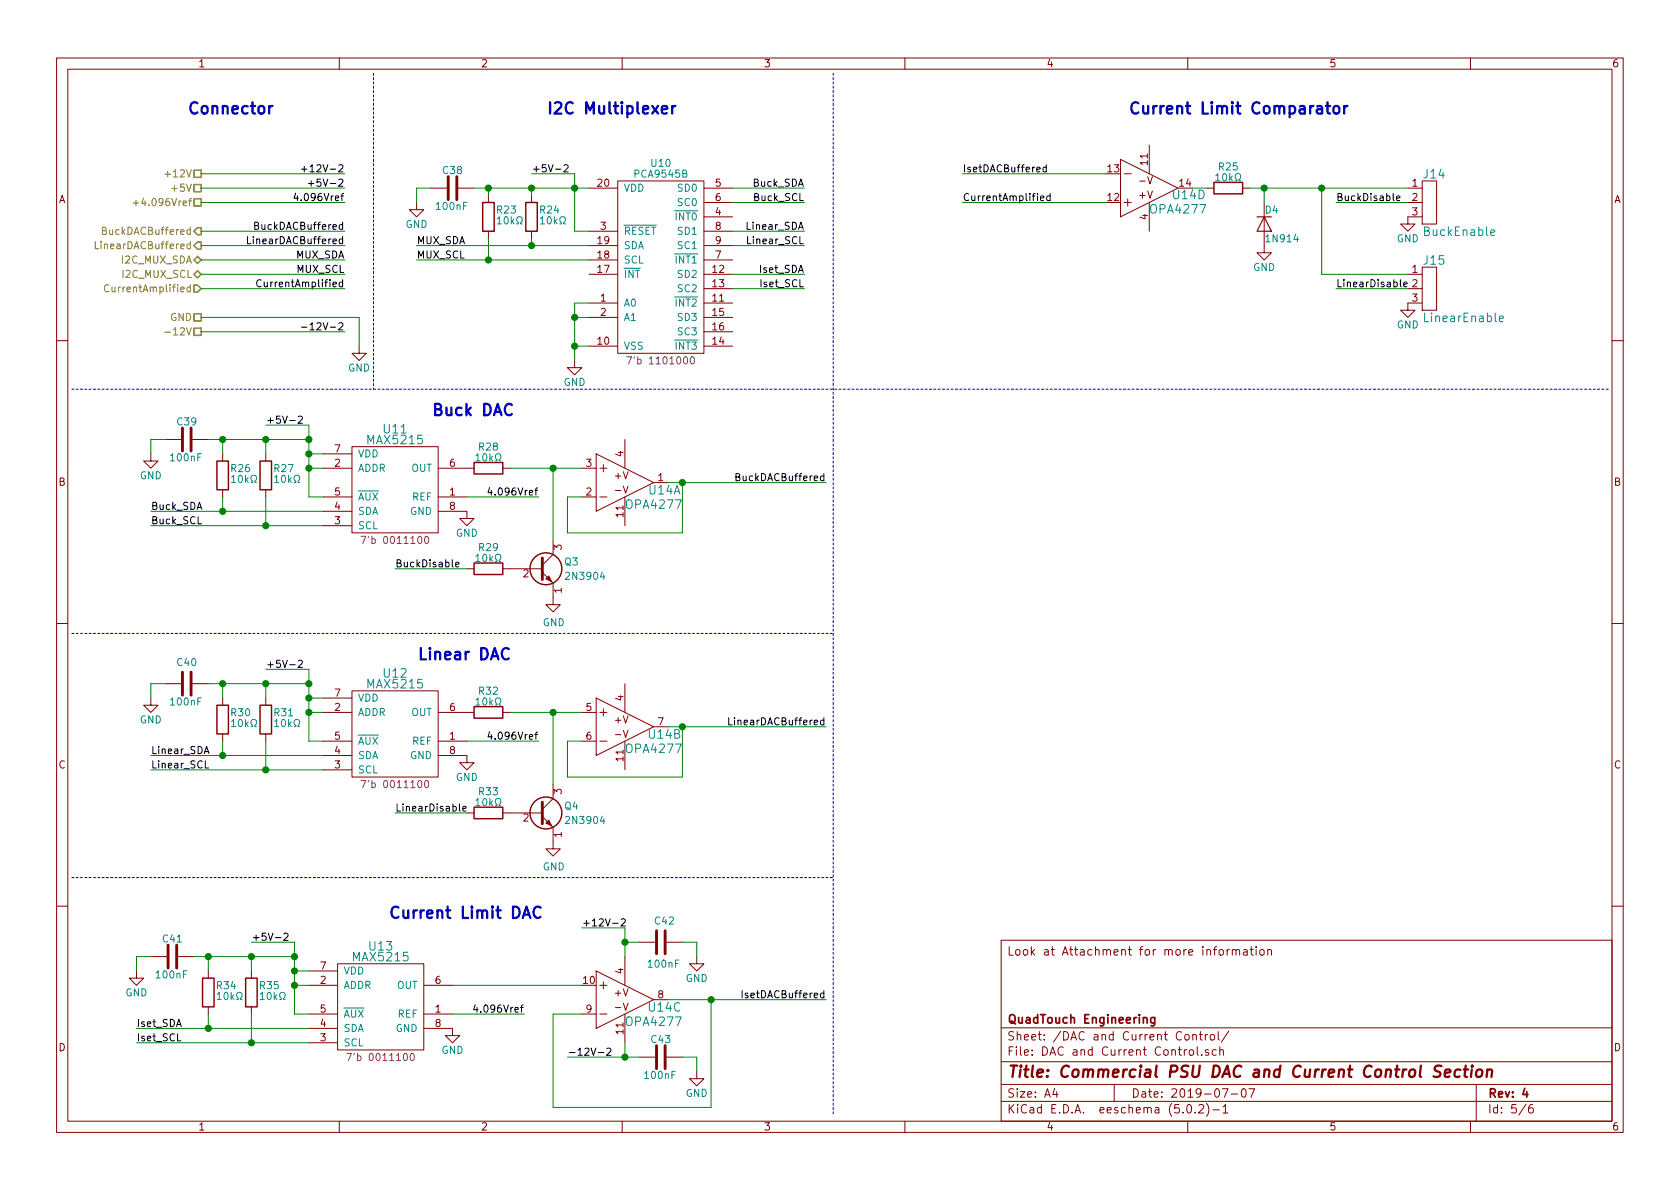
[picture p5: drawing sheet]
EESchema Schematic File Version 4
LIBS:Version 4-cache
EELAYER 26 0
EELAYER END
$Descr A4 11693 8268
encoding utf-8
Sheet 5 6
Title "Commercial PSU DAC and Current Control Section"
Date "2019-07-07"
Rev "4"
Comp "QuadTouch Engineering"
Comment1 ""
Comment2 ""
Comment3 ""
Comment4 "Look at Attachment for more information"
$EndDescr
$Comp
L power:GND #PWR?
U 1 1
P 3250 3550
AR Path="/5D4DDDAF" Ref="#PWR?"  Part="1" 
AR Path="/5D0E99D9/5D4DDDAF" Ref="#PWR?"  Part="1" 
AR Path="/5D4B2232/5D4DDDAF" Ref="#PWR0187"  Part="1" 
F 0 "#PWR0187" H 3250 3300 50  0001 C CNN
F 1 "GND" H 3250 3400 50  0000 C CNN
F 2 "" H 3250 3550 50  0001 C CNN
F 3 "" H 3250 3550 50  0001 C CNN
	1    3250 3550
	1    0    0    -1  
$EndComp
Wire Wire Line
	2150 3450 2250 3450
Wire Wire Line
	2250 3250 2150 3250
Connection ~ 2150 3250
Wire Wire Line
	2150 3250 2150 3450
Wire Wire Line
	2150 3150 2250 3150
Wire Wire Line
	2150 3150 2150 3250
$Comp
L Device:R R?
U 1 1
P 1850 3300
AR Path="/5D0E99D9/5D4DDDC1" Ref="R?"  Part="1" 
AR Path="/5D4B2232/5D4DDDC1" Ref="R27"  Part="1" 
F 0 "R27" H 1900 3350 50  0000 L CNN
F 1 "10kΩ" H 1900 3275 50  0000 L CNN
F 2 "Resistors_SMD:R_0603_HandSoldering" V 1780 3300 50  0001 C CNN
F 3 "~" H 1850 3300 50  0001 C CNN
	1    1850 3300
	1    0    0    -1  
$EndComp
$Comp
L Device:R R?
U 1 1
P 1550 3300
AR Path="/5D0E99D9/5D4DDDC8" Ref="R?"  Part="1" 
AR Path="/5D4B2232/5D4DDDC8" Ref="R26"  Part="1" 
F 0 "R26" H 1600 3350 50  0000 L CNN
F 1 "10kΩ" H 1600 3275 50  0000 L CNN
F 2 "Resistors_SMD:R_0603_HandSoldering" V 1480 3300 50  0001 C CNN
F 3 "~" H 1550 3300 50  0001 C CNN
	1    1550 3300
	1    0    0    -1  
$EndComp
Wire Wire Line
	2150 3050 1850 3050
Connection ~ 2150 3050
Connection ~ 1850 3050
Wire Wire Line
	1850 3050 1550 3050
Wire Wire Line
	1850 3450 1850 3650
Wire Wire Line
	1850 3650 2250 3650
Wire Wire Line
	2250 3550 1550 3550
Wire Wire Line
	1550 3550 1550 3450
Wire Wire Line
	1550 3550 1050 3550
Connection ~ 1550 3550
Wire Wire Line
	1050 3650 1850 3650
Connection ~ 1850 3650
$Comp
L Device:C C?
U 1 1
P 1300 3050
AR Path="/5D4DDDDB" Ref="C?"  Part="1" 
AR Path="/5D0E99D9/5D4DDDDB" Ref="C?"  Part="1" 
AR Path="/5D4B2232/5D4DDDDB" Ref="C39"  Part="1" 
F 0 "C39" V 1175 2975 50  0000 L CNN
F 1 "100nF" V 1425 2925 50  0000 L CNN
F 2 "Capacitors_SMD:C_0603_HandSoldering" H 1338 2900 50  0001 C CNN
F 3 "~" H 1300 3050 50  0001 C CNN
	1    1300 3050
	0    1    1    0   
$EndComp
$Comp
L power:GND #PWR?
U 1 1
P 1050 3150
AR Path="/5D4DDDE2" Ref="#PWR?"  Part="1" 
AR Path="/5D0E99D9/5D4DDDE2" Ref="#PWR?"  Part="1" 
AR Path="/5D4B2232/5D4DDDE2" Ref="#PWR0189"  Part="1" 
F 0 "#PWR0189" H 1050 2900 50  0001 C CNN
F 1 "GND" H 1050 3000 50  0000 C CNN
F 2 "" H 1050 3150 50  0001 C CNN
F 3 "" H 1050 3150 50  0001 C CNN
	1    1050 3150
	1    0    0    -1  
$EndComp
Wire Wire Line
	1050 3050 1150 3050
Wire Wire Line
	1450 3050 1550 3050
Connection ~ 1550 3050
Wire Wire Line
	2150 2950 2150 3050
Wire Wire Line
	1050 3050 1050 3150
Wire Wire Line
	1550 3050 1550 3150
Wire Wire Line
	1850 3050 1850 3150
Wire Wire Line
	2150 3050 2150 3150
Connection ~ 2150 3150
Text Label 3750 3450 2    50   ~ 0
4.096Vref
Wire Wire Line
	3250 3450 3750 3450
Text Label 1050 3550 0    50   ~ 0
Buck_SDA
Text Label 1050 3650 0    50   ~ 0
Buck_SCL
$Comp
L Custom_Library:LM324 U?
U 1 1
P 4350 3350
AR Path="/5D0E99D9/5D4E3729" Ref="U?"  Part="1" 
AR Path="/5D4B2232/5D4E3729" Ref="U14"  Part="1" 
F 0 "U14" H 4625 3300 60  0000 C CNN
F 1 "OPA4277" H 4550 3200 60  0000 C CNN
F 2 "Housings_SOIC:SOIC-14_3.9x8.7mm_Pitch1.27mm" H 4350 3350 60  0001 C CNN
F 3 "" H 4350 3350 60  0000 C CNN
	1    4350 3350
	1    0    0    -1  
$EndComp
$Comp
L Device:R R?
U 1 1
P 3400 3250
AR Path="/5D0E99D9/5D4E8EC3" Ref="R?"  Part="1" 
AR Path="/5D4B2232/5D4E8EC3" Ref="R28"  Part="1" 
F 0 "R28" V 3250 3250 50  0000 C CNN
F 1 "10kΩ" V 3325 3250 50  0000 C CNN
F 2 "Resistors_SMD:R_0603_HandSoldering" V 3330 3250 50  0001 C CNN
F 3 "~" H 3400 3250 50  0001 C CNN
	1    3400 3250
	0    1    1    0   
$EndComp
Wire Wire Line
	4050 3450 3950 3450
Wire Wire Line
	3950 3450 3950 3700
Wire Wire Line
	3950 3700 4750 3700
Wire Wire Line
	4750 3700 4750 3350
Wire Wire Line
	4750 3350 4650 3350
Wire Wire Line
	3550 3250 3850 3250
$Comp
L Device:Q_NPN_EBC Q3
U 1 1
P 3750 3950
F 0 "Q3" H 3925 4000 50  0000 L CNN
F 1 "2N3904" H 3925 3900 50  0000 L CNN
F 2 "CustomFootprint:TO-92_Inline_Wide" H 3950 4050 50  0001 C CNN
F 3 "~" H 3750 3950 50  0001 C CNN
	1    3750 3950
	1    0    0    -1  
$EndComp
Wire Wire Line
	3850 3750 3850 3250
Connection ~ 3850 3250
Wire Wire Line
	3850 3250 4050 3250
$Comp
L power:GND #PWR0190
U 1 1
P 3850 4150
F 0 "#PWR0190" H 3850 3900 50  0001 C CNN
F 1 "GND" H 3855 3977 50  0000 C CNN
F 2 "" H 3850 4150 50  0001 C CNN
F 3 "" H 3850 4150 50  0001 C CNN
	1    3850 4150
	1    0    0    -1  
$EndComp
$Comp
L Device:R R?
U 1 1
P 3400 3950
AR Path="/5D0E99D9/5D4E9EB6" Ref="R?"  Part="1" 
AR Path="/5D4B2232/5D4E9EB6" Ref="R29"  Part="1" 
F 0 "R29" V 3250 3950 50  0000 C CNN
F 1 "10kΩ" V 3325 3950 50  0000 C CNN
F 2 "Resistors_SMD:R_0603_HandSoldering" V 3330 3950 50  0001 C CNN
F 3 "~" H 3400 3950 50  0001 C CNN
	1    3400 3950
	0    1    1    0   
$EndComp
Text Label 2750 3950 0    50   ~ 0
BuckDisable
Wire Wire Line
	2750 3950 3250 3950
Text Label 5750 3350 2    50   ~ 0
BuckDACBuffered
Connection ~ 4750 3350
Wire Wire Line
	4750 3350 5750 3350
$Comp
L power:GND #PWR?
U 1 1
P 3250 5250
AR Path="/5D4EABC1" Ref="#PWR?"  Part="1" 
AR Path="/5D0E99D9/5D4EABC1" Ref="#PWR?"  Part="1" 
AR Path="/5D4B2232/5D4EABC1" Ref="#PWR0191"  Part="1" 
F 0 "#PWR0191" H 3250 5000 50  0001 C CNN
F 1 "GND" H 3250 5100 50  0000 C CNN
F 2 "" H 3250 5250 50  0001 C CNN
F 3 "" H 3250 5250 50  0001 C CNN
	1    3250 5250
	1    0    0    -1  
$EndComp
Wire Wire Line
	2150 5150 2250 5150
Wire Wire Line
	2250 4950 2150 4950
Connection ~ 2150 4950
Wire Wire Line
	2150 4950 2150 5150
Wire Wire Line
	2150 4850 2250 4850
Wire Wire Line
	2150 4850 2150 4950
$Comp
L Device:R R?
U 1 1
P 1850 5000
AR Path="/5D0E99D9/5D4EABD3" Ref="R?"  Part="1" 
AR Path="/5D4B2232/5D4EABD3" Ref="R31"  Part="1" 
F 0 "R31" H 1900 5050 50  0000 L CNN
F 1 "10kΩ" H 1900 4975 50  0000 L CNN
F 2 "Resistors_SMD:R_0603_HandSoldering" V 1780 5000 50  0001 C CNN
F 3 "~" H 1850 5000 50  0001 C CNN
	1    1850 5000
	1    0    0    -1  
$EndComp
$Comp
L Device:R R?
U 1 1
P 1550 5000
AR Path="/5D0E99D9/5D4EABD9" Ref="R?"  Part="1" 
AR Path="/5D4B2232/5D4EABD9" Ref="R30"  Part="1" 
F 0 "R30" H 1600 5050 50  0000 L CNN
F 1 "10kΩ" H 1600 4975 50  0000 L CNN
F 2 "Resistors_SMD:R_0603_HandSoldering" V 1480 5000 50  0001 C CNN
F 3 "~" H 1550 5000 50  0001 C CNN
	1    1550 5000
	1    0    0    -1  
$EndComp
Wire Wire Line
	2150 4750 1850 4750
Connection ~ 2150 4750
Connection ~ 1850 4750
Wire Wire Line
	1850 4750 1550 4750
Wire Wire Line
	1850 5150 1850 5350
Wire Wire Line
	1850 5350 2250 5350
Wire Wire Line
	2250 5250 1550 5250
Wire Wire Line
	1550 5250 1550 5150
Wire Wire Line
	1550 5250 1050 5250
Connection ~ 1550 5250
Wire Wire Line
	1050 5350 1850 5350
Connection ~ 1850 5350
$Comp
L Device:C C?
U 1 1
P 1300 4750
AR Path="/5D4EABEB" Ref="C?"  Part="1" 
AR Path="/5D0E99D9/5D4EABEB" Ref="C?"  Part="1" 
AR Path="/5D4B2232/5D4EABEB" Ref="C40"  Part="1" 
F 0 "C40" V 1150 4675 50  0000 L CNN
F 1 "100nF" V 1425 4625 50  0000 L CNN
F 2 "Capacitors_SMD:C_0603_HandSoldering" H 1338 4600 50  0001 C CNN
F 3 "~" H 1300 4750 50  0001 C CNN
	1    1300 4750
	0    1    1    0   
$EndComp
$Comp
L power:GND #PWR?
U 1 1
P 1050 4850
AR Path="/5D4EABF1" Ref="#PWR?"  Part="1" 
AR Path="/5D0E99D9/5D4EABF1" Ref="#PWR?"  Part="1" 
AR Path="/5D4B2232/5D4EABF1" Ref="#PWR0193"  Part="1" 
F 0 "#PWR0193" H 1050 4600 50  0001 C CNN
F 1 "GND" H 1050 4700 50  0000 C CNN
F 2 "" H 1050 4850 50  0001 C CNN
F 3 "" H 1050 4850 50  0001 C CNN
	1    1050 4850
	1    0    0    -1  
$EndComp
Wire Wire Line
	1050 4750 1150 4750
Wire Wire Line
	1450 4750 1550 4750
Connection ~ 1550 4750
Wire Wire Line
	2150 4650 2150 4750
Wire Wire Line
	1050 4750 1050 4850
Wire Wire Line
	1550 4750 1550 4850
Wire Wire Line
	1850 4750 1850 4850
Wire Wire Line
	2150 4750 2150 4850
Connection ~ 2150 4850
Text Label 3750 5150 2    50   ~ 0
4.096Vref
Wire Wire Line
	3250 5150 3750 5150
Text Label 1050 5250 0    50   ~ 0
Linear_SDA
Text Label 1050 5350 0    50   ~ 0
Linear_SCL
$Comp
L Custom_Library:LM324 U?
U 2 1
P 4350 5050
AR Path="/5D0E99D9/5D4EAC04" Ref="U?"  Part="1" 
AR Path="/5D4B2232/5D4EAC04" Ref="U14"  Part="2" 
F 0 "U14" H 4625 5000 60  0000 C CNN
F 1 "OPA4277" H 4550 4900 60  0000 C CNN
F 2 "Housings_SOIC:SOIC-14_3.9x8.7mm_Pitch1.27mm" H 4350 5050 60  0001 C CNN
F 3 "" H 4350 5050 60  0000 C CNN
	2    4350 5050
	1    0    0    -1  
$EndComp
$Comp
L Device:R R?
U 1 1
P 3400 4950
AR Path="/5D0E99D9/5D4EAC0A" Ref="R?"  Part="1" 
AR Path="/5D4B2232/5D4EAC0A" Ref="R32"  Part="1" 
F 0 "R32" V 3250 4950 50  0000 C CNN
F 1 "10kΩ" V 3325 4950 50  0000 C CNN
F 2 "Resistors_SMD:R_0603_HandSoldering" V 3330 4950 50  0001 C CNN
F 3 "~" H 3400 4950 50  0001 C CNN
	1    3400 4950
	0    1    1    0   
$EndComp
Wire Wire Line
	4050 5150 3950 5150
Wire Wire Line
	3950 5150 3950 5400
Wire Wire Line
	3950 5400 4750 5400
Wire Wire Line
	4750 5400 4750 5050
Wire Wire Line
	4750 5050 4650 5050
Wire Wire Line
	3550 4950 3850 4950
$Comp
L Device:Q_NPN_EBC Q4
U 1 1
P 3750 5650
F 0 "Q4" H 3925 5700 50  0000 L CNN
F 1 "2N3904" H 3925 5600 50  0000 L CNN
F 2 "CustomFootprint:TO-92_Inline_Wide" H 3950 5750 50  0001 C CNN
F 3 "~" H 3750 5650 50  0001 C CNN
	1    3750 5650
	1    0    0    -1  
$EndComp
Wire Wire Line
	3850 5450 3850 4950
Connection ~ 3850 4950
Wire Wire Line
	3850 4950 4050 4950
$Comp
L power:GND #PWR0194
U 1 1
P 3850 5850
F 0 "#PWR0194" H 3850 5600 50  0001 C CNN
F 1 "GND" H 3855 5677 50  0000 C CNN
F 2 "" H 3850 5850 50  0001 C CNN
F 3 "" H 3850 5850 50  0001 C CNN
	1    3850 5850
	1    0    0    -1  
$EndComp
$Comp
L Device:R R?
U 1 1
P 3400 5650
AR Path="/5D0E99D9/5D4EAC25" Ref="R?"  Part="1" 
AR Path="/5D4B2232/5D4EAC25" Ref="R33"  Part="1" 
F 0 "R33" V 3250 5650 50  0000 C CNN
F 1 "10kΩ" V 3325 5650 50  0000 C CNN
F 2 "Resistors_SMD:R_0603_HandSoldering" V 3330 5650 50  0001 C CNN
F 3 "~" H 3400 5650 50  0001 C CNN
	1    3400 5650
	0    1    1    0   
$EndComp
Text Label 2750 5650 0    50   ~ 0
LinearDisable
Wire Wire Line
	2750 5650 3250 5650
Text Label 5750 5050 2    50   ~ 0
LinearDACBuffered
Connection ~ 4750 5050
Wire Wire Line
	4750 5050 5750 5050
$Comp
L Custom_Library:MAX5215 U?
U 1 1
P 2650 6950
AR Path="/5D0E99D9/5D4EC104" Ref="U?"  Part="1" 
AR Path="/5D4B2232/5D4EC104" Ref="U13"  Part="1" 
F 0 "U13" H 2650 7325 60  0000 C CNN
F 1 "MAX5215" H 2650 7250 60  0000 C CNN
F 2 "CustomFootprint:uMAX-8" H 2150 7150 60  0001 C CNN
F 3 "" H 2150 7150 60  0000 C CNN
F 4 "7'b 0011100" H 2650 6550 50  0000 C CNN "Address"
	1    2650 6950
	1    0    0    -1  
$EndComp
$Comp
L power:GND #PWR?
U 1 1
P 3150 7150
AR Path="/5D4EC10A" Ref="#PWR?"  Part="1" 
AR Path="/5D0E99D9/5D4EC10A" Ref="#PWR?"  Part="1" 
AR Path="/5D4B2232/5D4EC10A" Ref="#PWR0195"  Part="1" 
F 0 "#PWR0195" H 3150 6900 50  0001 C CNN
F 1 "GND" H 3150 7000 50  0000 C CNN
F 2 "" H 3150 7150 50  0001 C CNN
F 3 "" H 3150 7150 50  0001 C CNN
	1    3150 7150
	1    0    0    -1  
$EndComp
Wire Wire Line
	2050 7050 2150 7050
Wire Wire Line
	2150 6850 2050 6850
Connection ~ 2050 6850
Wire Wire Line
	2050 6850 2050 7050
Wire Wire Line
	2050 6750 2150 6750
Wire Wire Line
	2050 6750 2050 6850
$Comp
L Device:R R?
U 1 1
P 1750 6900
AR Path="/5D0E99D9/5D4EC11C" Ref="R?"  Part="1" 
AR Path="/5D4B2232/5D4EC11C" Ref="R35"  Part="1" 
F 0 "R35" H 1800 6950 50  0000 L CNN
F 1 "10kΩ" H 1800 6875 50  0000 L CNN
F 2 "Resistors_SMD:R_0603_HandSoldering" V 1680 6900 50  0001 C CNN
F 3 "~" H 1750 6900 50  0001 C CNN
	1    1750 6900
	1    0    0    -1  
$EndComp
$Comp
L Device:R R?
U 1 1
P 1450 6900
AR Path="/5D0E99D9/5D4EC122" Ref="R?"  Part="1" 
AR Path="/5D4B2232/5D4EC122" Ref="R34"  Part="1" 
F 0 "R34" H 1500 6950 50  0000 L CNN
F 1 "10kΩ" H 1500 6875 50  0000 L CNN
F 2 "Resistors_SMD:R_0603_HandSoldering" V 1380 6900 50  0001 C CNN
F 3 "~" H 1450 6900 50  0001 C CNN
	1    1450 6900
	1    0    0    -1  
$EndComp
Wire Wire Line
	2050 6650 1750 6650
Connection ~ 2050 6650
Connection ~ 1750 6650
Wire Wire Line
	1750 6650 1450 6650
Wire Wire Line
	1750 7050 1750 7250
Wire Wire Line
	1750 7250 2150 7250
Wire Wire Line
	2150 7150 1450 7150
Wire Wire Line
	1450 7150 1450 7050
Wire Wire Line
	1450 7150 950  7150
Connection ~ 1450 7150
Wire Wire Line
	950  7250 1750 7250
Connection ~ 1750 7250
$Comp
L Device:C C?
U 1 1
P 1200 6650
AR Path="/5D4EC134" Ref="C?"  Part="1" 
AR Path="/5D0E99D9/5D4EC134" Ref="C?"  Part="1" 
AR Path="/5D4B2232/5D4EC134" Ref="C41"  Part="1" 
F 0 "C41" V 1075 6575 50  0000 L CNN
F 1 "100nF" V 1325 6525 50  0000 L CNN
F 2 "Capacitors_SMD:C_0603_HandSoldering" H 1238 6500 50  0001 C CNN
F 3 "~" H 1200 6650 50  0001 C CNN
	1    1200 6650
	0    1    1    0   
$EndComp
$Comp
L power:GND #PWR?
U 1 1
P 950 6750
AR Path="/5D4EC13A" Ref="#PWR?"  Part="1" 
AR Path="/5D0E99D9/5D4EC13A" Ref="#PWR?"  Part="1" 
AR Path="/5D4B2232/5D4EC13A" Ref="#PWR0197"  Part="1" 
F 0 "#PWR0197" H 950 6500 50  0001 C CNN
F 1 "GND" H 950 6600 50  0000 C CNN
F 2 "" H 950 6750 50  0001 C CNN
F 3 "" H 950 6750 50  0001 C CNN
	1    950  6750
	1    0    0    -1  
$EndComp
Wire Wire Line
	950  6650 1050 6650
Wire Wire Line
	1350 6650 1450 6650
Connection ~ 1450 6650
Wire Wire Line
	2050 6550 2050 6650
Wire Wire Line
	950  6650 950  6750
Wire Wire Line
	1450 6650 1450 6750
Wire Wire Line
	1750 6650 1750 6750
Wire Wire Line
	2050 6650 2050 6750
Connection ~ 2050 6750
Text Label 3650 7050 2    50   ~ 0
4.096Vref
Wire Wire Line
	3150 7050 3650 7050
Text Label 950  7150 0    50   ~ 0
Iset_SDA
Text Label 950  7250 0    50   ~ 0
Iset_SCL
$Comp
L Custom_Library:LM324 U?
U 3 1
P 4350 6950
AR Path="/5D0E99D9/5D4F0389" Ref="U?"  Part="1" 
AR Path="/5D4B2232/5D4F0389" Ref="U14"  Part="3" 
F 0 "U14" H 4625 6900 60  0000 C CNN
F 1 "OPA4277" H 4550 6800 60  0000 C CNN
F 2 "Housings_SOIC:SOIC-14_3.9x8.7mm_Pitch1.27mm" H 4350 6950 60  0001 C CNN
F 3 "" H 4350 6950 60  0000 C CNN
	3    4350 6950
	1    0    0    -1  
$EndComp
Text Label 5750 6950 2    50   ~ 0
IsetDACBuffered
$Comp
L Custom_Library:PCA9545 U10
U 1 1
P 4600 1300
F 0 "U10" H 4600 1475 50  0000 C CNN
F 1 "PCA9545B" H 4600 1400 50  0000 C CNN
F 2 "Housings_SSOP:TSSOP-20_4.4x6.5mm_Pitch0.65mm" H 4600 1300 50  0001 C CNN
F 3 "" H 4600 1300 50  0001 C CNN
F 4 "7'b 1101000" H 4600 100 50  0000 C CNN "Address"
	1    4600 1300
	1    0    0    -1  
$EndComp
Text Label 5600 1300 2    50   ~ 0
Buck_SDA
Text Label 5600 1400 2    50   ~ 0
Buck_SCL
Text Label 5600 1600 2    50   ~ 0
Linear_SDA
Text Label 5600 1700 2    50   ~ 0
Linear_SCL
Text Label 5600 1900 2    50   ~ 0
Iset_SDA
Text Label 5600 2000 2    50   ~ 0
Iset_SCL
Wire Wire Line
	5600 1300 5100 1300
Wire Wire Line
	5100 1400 5600 1400
Wire Wire Line
	5600 1600 5100 1600
Wire Wire Line
	5100 1700 5600 1700
Wire Wire Line
	5600 1900 5100 1900
Wire Wire Line
	5100 2000 5600 2000
$Comp
L power:GND #PWR0198
U 1 1
P 4000 2500
F 0 "#PWR0198" H 4000 2250 50  0001 C CNN
F 1 "GND" H 4000 2350 50  0000 C CNN
F 2 "" H 4000 2500 50  0001 C CNN
F 3 "" H 4000 2500 50  0001 C CNN
	1    4000 2500
	1    0    0    -1  
$EndComp
Wire Wire Line
	4000 2500 4000 2400
Wire Wire Line
	4000 2100 4100 2100
Wire Wire Line
	4100 2200 4000 2200
Connection ~ 4000 2200
Wire Wire Line
	4000 2200 4000 2100
Wire Wire Line
	4000 2400 4100 2400
Connection ~ 4000 2400
Wire Wire Line
	4000 2400 4000 2200
Wire Wire Line
	4000 1200 4000 1300
Wire Wire Line
	4000 1300 4100 1300
Wire Wire Line
	4000 1300 4000 1600
Wire Wire Line
	4000 1600 4100 1600
Connection ~ 4000 1300
$Comp
L Device:R R?
U 1 1
P 3700 1500
AR Path="/5D0E99D9/5D5160C6" Ref="R?"  Part="1" 
AR Path="/5D4B2232/5D5160C6" Ref="R24"  Part="1" 
F 0 "R24" H 3750 1550 50  0000 L CNN
F 1 "10kΩ" H 3750 1475 50  0000 L CNN
F 2 "Resistors_SMD:R_0603_HandSoldering" V 3630 1500 50  0001 C CNN
F 3 "~" H 3700 1500 50  0001 C CNN
	1    3700 1500
	1    0    0    -1  
$EndComp
$Comp
L Device:R R?
U 1 1
P 3400 1500
AR Path="/5D0E99D9/5D5160CC" Ref="R?"  Part="1" 
AR Path="/5D4B2232/5D5160CC" Ref="R23"  Part="1" 
F 0 "R23" H 3450 1550 50  0000 L CNN
F 1 "10kΩ" H 3450 1475 50  0000 L CNN
F 2 "Resistors_SMD:R_0603_HandSoldering" V 3330 1500 50  0001 C CNN
F 3 "~" H 3400 1500 50  0001 C CNN
	1    3400 1500
	1    0    0    -1  
$EndComp
Wire Wire Line
	3400 1350 3400 1300
Wire Wire Line
	3400 1300 3700 1300
Wire Wire Line
	3700 1350 3700 1300
Connection ~ 3700 1300
Wire Wire Line
	3700 1300 4000 1300
Wire Wire Line
	3700 1650 3700 1700
Wire Wire Line
	3700 1700 4100 1700
Wire Wire Line
	4100 1800 3400 1800
Wire Wire Line
	3400 1800 3400 1650
Wire Wire Line
	3700 1700 2900 1700
Connection ~ 3700 1700
Wire Wire Line
	2900 1800 3400 1800
Connection ~ 3400 1800
$Comp
L Device:C C?
U 1 1
P 3150 1300
AR Path="/5D538920" Ref="C?"  Part="1" 
AR Path="/5D0E99D9/5D538920" Ref="C?"  Part="1" 
AR Path="/5D4B2232/5D538920" Ref="C38"  Part="1" 
F 0 "C38" V 3025 1225 50  0000 L CNN
F 1 "100nF" V 3275 1175 50  0000 L CNN
F 2 "Capacitors_SMD:C_0603_HandSoldering" H 3188 1150 50  0001 C CNN
F 3 "~" H 3150 1300 50  0001 C CNN
	1    3150 1300
	0    1    1    0   
$EndComp
$Comp
L power:GND #PWR?
U 1 1
P 2900 1400
AR Path="/5D538926" Ref="#PWR?"  Part="1" 
AR Path="/5D0E99D9/5D538926" Ref="#PWR?"  Part="1" 
AR Path="/5D4B2232/5D538926" Ref="#PWR0200"  Part="1" 
F 0 "#PWR0200" H 2900 1150 50  0001 C CNN
F 1 "GND" H 2900 1250 50  0000 C CNN
F 2 "" H 2900 1400 50  0001 C CNN
F 3 "" H 2900 1400 50  0001 C CNN
	1    2900 1400
	1    0    0    -1  
$EndComp
Wire Wire Line
	2900 1300 3000 1300
Wire Wire Line
	2900 1300 2900 1400
Wire Wire Line
	3300 1300 3400 1300
Connection ~ 3400 1300
Text Label 2900 1700 0    50   ~ 0
MUX_SDA
Text Label 2900 1800 0    50   ~ 0
MUX_SCL
Text Label 2400 1600 2    50   ~ 0
BuckDACBuffered
Text Label 2400 1700 2    50   ~ 0
LinearDACBuffered
Text Label 6700 1200 0    50   ~ 0
IsetDACBuffered
Text Label 2400 1800 2    50   ~ 0
MUX_SDA
Text Label 2400 1900 2    50   ~ 0
MUX_SCL
$Comp
L power:GND #PWR0202
U 1 1
P 2500 2400
F 0 "#PWR0202" H 2500 2150 50  0001 C CNN
F 1 "GND" H 2500 2250 50  0000 C CNN
F 2 "" H 2500 2400 50  0001 C CNN
F 3 "" H 2500 2400 50  0001 C CNN
	1    2500 2400
	1    0    0    -1  
$EndComp
Wire Wire Line
	4350 6450 4350 6550
$Comp
L Device:C C?
U 1 1
P 4600 7350
AR Path="/5D54AEAF" Ref="C?"  Part="1" 
AR Path="/5D0E99D9/5D54AEAF" Ref="C?"  Part="1" 
AR Path="/5D4B2232/5D54AEAF" Ref="C43"  Part="1" 
F 0 "C43" V 4475 7275 50  0000 L CNN
F 1 "100nF" V 4725 7225 50  0000 L CNN
F 2 "Capacitors_SMD:C_0603_HandSoldering" H 4638 7200 50  0001 C CNN
F 3 "~" H 4600 7350 50  0001 C CNN
	1    4600 7350
	0    1    1    0   
$EndComp
Wire Wire Line
	4650 6950 4950 6950
$Comp
L Device:C C?
U 1 1
P 4600 6550
AR Path="/5D54B111" Ref="C?"  Part="1" 
AR Path="/5D0E99D9/5D54B111" Ref="C?"  Part="1" 
AR Path="/5D4B2232/5D54B111" Ref="C42"  Part="1" 
F 0 "C42" V 4450 6500 50  0000 L CNN
F 1 "100nF" V 4750 6450 50  0000 L CNN
F 2 "Capacitors_SMD:C_0603_HandSoldering" H 4638 6400 50  0001 C CNN
F 3 "~" H 4600 6550 50  0001 C CNN
	1    4600 6550
	0    1    1    0   
$EndComp
$Comp
L power:GND #PWR?
U 1 1
P 4850 6650
AR Path="/5D54B1DB" Ref="#PWR?"  Part="1" 
AR Path="/5D0E99D9/5D54B1DB" Ref="#PWR?"  Part="1" 
AR Path="/5D4B2232/5D54B1DB" Ref="#PWR0205"  Part="1" 
F 0 "#PWR0205" H 4850 6400 50  0001 C CNN
F 1 "GND" H 4850 6500 50  0000 C CNN
F 2 "" H 4850 6650 50  0001 C CNN
F 3 "" H 4850 6650 50  0001 C CNN
	1    4850 6650
	1    0    0    -1  
$EndComp
$Comp
L power:GND #PWR?
U 1 1
P 4850 7450
AR Path="/5D54B26D" Ref="#PWR?"  Part="1" 
AR Path="/5D0E99D9/5D54B26D" Ref="#PWR?"  Part="1" 
AR Path="/5D4B2232/5D54B26D" Ref="#PWR0206"  Part="1" 
F 0 "#PWR0206" H 4850 7200 50  0001 C CNN
F 1 "GND" H 4850 7300 50  0000 C CNN
F 2 "" H 4850 7450 50  0001 C CNN
F 3 "" H 4850 7450 50  0001 C CNN
	1    4850 7450
	1    0    0    -1  
$EndComp
Wire Wire Line
	4850 7450 4850 7350
Wire Wire Line
	4850 7350 4750 7350
Wire Wire Line
	4450 7350 4350 7350
Wire Wire Line
	4350 7350 4350 7250
Connection ~ 4350 7350
Wire Wire Line
	4350 6550 4450 6550
Connection ~ 4350 6550
Wire Wire Line
	4350 6550 4350 6650
Wire Wire Line
	4750 6550 4850 6550
Wire Wire Line
	4850 6550 4850 6650
Wire Wire Line
	4950 7700 4950 6950
Connection ~ 4950 6950
Wire Wire Line
	4950 6950 5750 6950
Text HLabel 1400 1200 0    50   UnSpc ~ 0
+12V
Text HLabel 1400 1300 0    50   UnSpc ~ 0
+5V
Text HLabel 1400 1600 0    50   Output ~ 0
BuckDACBuffered
Text HLabel 1400 1700 0    50   Output ~ 0
LinearDACBuffered
Text HLabel 1400 1800 0    50   BiDi ~ 0
I2C_MUX_SDA
Text HLabel 1400 1900 0    50   BiDi ~ 0
I2C_MUX_SCL
Text HLabel 1400 2200 0    50   UnSpc ~ 0
GND
Text HLabel 1400 2300 0    50   UnSpc ~ 0
-12V
Wire Wire Line
	1400 1600 2400 1600
Wire Wire Line
	1400 1700 2400 1700
Wire Wire Line
	1400 1800 2400 1800
Wire Wire Line
	2400 1900 1400 1900
Text Notes 1300 800  0    79   ~ 16
Connector
Text Notes 3800 800  0    79   ~ 16
I2C Multiplexer
Text Notes 3000 2900 0    79   ~ 16
Buck DAC
Text Notes 2900 4600 0    79   ~ 16
Linear DAC
Text Notes 2700 6400 0    79   ~ 16
Current Limit DAC
Wire Notes Line
	5800 500  5800 7750
Wire Notes Line
	500  4400 5800 4400
Wire Notes Line
	500  6100 5800 6100
Wire Notes Line
	2600 500  2600 2700
Text Label 2400 1400 2    50   ~ 0
4.096Vref
Text HLabel 1400 1400 0    50   UnSpc ~ 0
+4.096Vref
Wire Wire Line
	1400 1400 2400 1400
$Comp
L Custom_Library:LM324 U?
U 4 1
P 8000 1300
AR Path="/5D0E99D9/5D90BE56" Ref="U?"  Part="1" 
AR Path="/5D4B2232/5D90BE56" Ref="U14"  Part="4" 
F 0 "U14" H 8275 1350 60  0000 C CNN
F 1 "OPA4277" H 8200 1450 60  0000 C CNN
F 2 "Housings_SOIC:SOIC-14_3.9x8.7mm_Pitch1.27mm" H 8000 1300 60  0001 C CNN
F 3 "" H 8000 1300 60  0000 C CNN
	4    8000 1300
	1    0    0    1   
$EndComp
Wire Wire Line
	6700 1200 7700 1200
Text Label 6700 1400 0    50   ~ 0
CurrentAmplified
Wire Wire Line
	6700 1400 7700 1400
$Comp
L Device:R R?
U 1 1
P 8550 1300
AR Path="/5D0E99D9/5D917AD6" Ref="R?"  Part="1" 
AR Path="/5D4B2232/5D917AD6" Ref="R25"  Part="1" 
F 0 "R25" V 8400 1300 50  0000 C CNN
F 1 "10kΩ" V 8475 1300 50  0000 C CNN
F 2 "Resistors_SMD:R_0603_HandSoldering" V 8480 1300 50  0001 C CNN
F 3 "~" H 8550 1300 50  0001 C CNN
	1    8550 1300
	0    1    1    0   
$EndComp
$Comp
L Device:D D4
U 1 1
P 8800 1550
F 0 "D4" V 8700 1550 50  0000 L CNN
F 1 "1N914" V 8900 1550 50  0000 L CNN
F 2 "CustomFootprint:1N4148" H 8800 1550 50  0001 C CNN
F 3 "~" H 8800 1550 50  0001 C CNN
	1    8800 1550
	0    1    1    0   
$EndComp
$Comp
L power:GND #PWR0209
U 1 1
P 8800 1700
F 0 "#PWR0209" H 8800 1450 50  0001 C CNN
F 1 "GND" H 8800 1550 50  0000 C CNN
F 2 "" H 8800 1700 50  0001 C CNN
F 3 "" H 8800 1700 50  0001 C CNN
	1    8800 1700
	1    0    0    -1  
$EndComp
Wire Wire Line
	8700 1300 8800 1300
Wire Wire Line
	8800 1300 8800 1400
$Comp
L Custom_Library:Header_1X3 J14
U 1 1
P 9900 1400
F 0 "J14" H 9900 1600 60  0000 R CNN
F 1 "BuckEnable" H 9900 1200 60  0000 R CNN
F 2 "CustomFootprint:Pin_Header_Straight_1x03" H 9900 1400 60  0001 C CNN
F 3 "" H 9900 1400 60  0000 C CNN
	1    9900 1400
	-1   0    0    -1  
$EndComp
$Comp
L Custom_Library:Header_1X3 J15
U 1 1
P 9900 2000
F 0 "J15" H 9900 2200 60  0000 R CNN
F 1 "LinearEnable" H 9900 1800 60  0000 R CNN
F 2 "CustomFootprint:Pin_Header_Straight_1x03" H 9900 2000 60  0001 C CNN
F 3 "" H 9900 2000 60  0000 C CNN
	1    9900 2000
	-1   0    0    -1  
$EndComp
$Comp
L power:GND #PWR0210
U 1 1
P 9800 1500
F 0 "#PWR0210" H 9800 1250 50  0001 C CNN
F 1 "GND" H 9800 1350 50  0000 C CNN
F 2 "" H 9800 1500 50  0001 C CNN
F 3 "" H 9800 1500 50  0001 C CNN
	1    9800 1500
	1    0    0    -1  
$EndComp
$Comp
L power:GND #PWR0211
U 1 1
P 9800 2100
F 0 "#PWR0211" H 9800 1850 50  0001 C CNN
F 1 "GND" H 9800 1950 50  0000 C CNN
F 2 "" H 9800 2100 50  0001 C CNN
F 3 "" H 9800 2100 50  0001 C CNN
	1    9800 2100
	1    0    0    -1  
$EndComp
Connection ~ 8800 1300
Wire Wire Line
	9200 1900 9800 1900
Text Label 9300 1400 0    50   ~ 0
BuckDisable
Wire Wire Line
	9300 1400 9800 1400
Text Label 9300 2000 0    50   ~ 0
LinearDisable
Wire Wire Line
	9300 2000 9800 2000
Text Notes 7850 800  0    79   ~ 16
Current Limit Comparator
Wire Notes Line
	500  2700 11200 2700
Text Label 2400 2000 2    50   ~ 0
CurrentAmplified
Text HLabel 1400 2000 0    50   Input ~ 0
CurrentAmplified
Wire Wire Line
	2400 2000 1400 2000
$Comp
L Custom_Library:MAX5215 U?
U 1 1
P 2750 5050
AR Path="/5D0E99D9/5DD08E3B" Ref="U?"  Part="1" 
AR Path="/5D4B2232/5DD08E3B" Ref="U12"  Part="1" 
F 0 "U12" H 2750 5425 60  0000 C CNN
F 1 "MAX5215" H 2750 5350 60  0000 C CNN
F 2 "CustomFootprint:uMAX-8" H 2250 5250 60  0001 C CNN
F 3 "" H 2250 5250 60  0000 C CNN
F 4 "7'b 0011100" H 2750 4650 50  0000 C CNN "Address"
	1    2750 5050
	1    0    0    -1  
$EndComp
$Comp
L Custom_Library:MAX5215 U?
U 1 1
P 2750 3350
AR Path="/5D0E99D9/5DD09036" Ref="U?"  Part="1" 
AR Path="/5D4B2232/5DD09036" Ref="U11"  Part="1" 
F 0 "U11" H 2750 3725 60  0000 C CNN
F 1 "MAX5215" H 2750 3650 60  0000 C CNN
F 2 "CustomFootprint:uMAX-8" H 2250 3550 60  0001 C CNN
F 3 "" H 2250 3550 60  0000 C CNN
F 4 "7'b 0011100" H 2750 2950 50  0000 C CNN "Address"
	1    2750 3350
	1    0    0    -1  
$EndComp
Wire Wire Line
	8300 1300 8400 1300
Wire Wire Line
	8800 1300 9200 1300
Wire Wire Line
	9200 1300 9200 1900
Connection ~ 9200 1300
Wire Wire Line
	9200 1300 9800 1300
Text Label 2400 1300 2    50   ~ 0
+5V-2
Text Label 2400 1200 2    50   ~ 0
+12V-2
Wire Wire Line
	1400 1200 2400 1200
Wire Wire Line
	1400 1300 2400 1300
Text Label 1850 4650 0    50   ~ 0
+5V-2
Text Label 1750 6550 0    50   ~ 0
+5V-2
Text Label 4050 6450 0    50   ~ 0
+12V-2
Text Label 3950 7350 0    50   ~ 0
-12V-2
Text Label 2400 2300 2    50   ~ 0
-12V-2
Wire Wire Line
	1400 2300 2400 2300
Wire Wire Line
	2500 2400 2500 2200
Wire Wire Line
	1400 2200 2500 2200
Text Label 3700 1200 0    50   ~ 0
+5V-2
Wire Wire Line
	3700 1200 4000 1200
Text Label 1850 2950 0    50   ~ 0
+5V-2
Wire Wire Line
	1850 2950 2150 2950
Wire Wire Line
	1850 4650 2150 4650
Wire Wire Line
	1750 6550 2050 6550
Wire Wire Line
	4050 6450 4350 6450
Wire Wire Line
	3150 6850 4050 6850
Wire Wire Line
	3850 7050 3850 7700
Wire Wire Line
	3850 7050 4050 7050
Wire Wire Line
	3850 7700 4950 7700
Wire Wire Line
	3950 7350 4350 7350
$EndSCHEMATC
